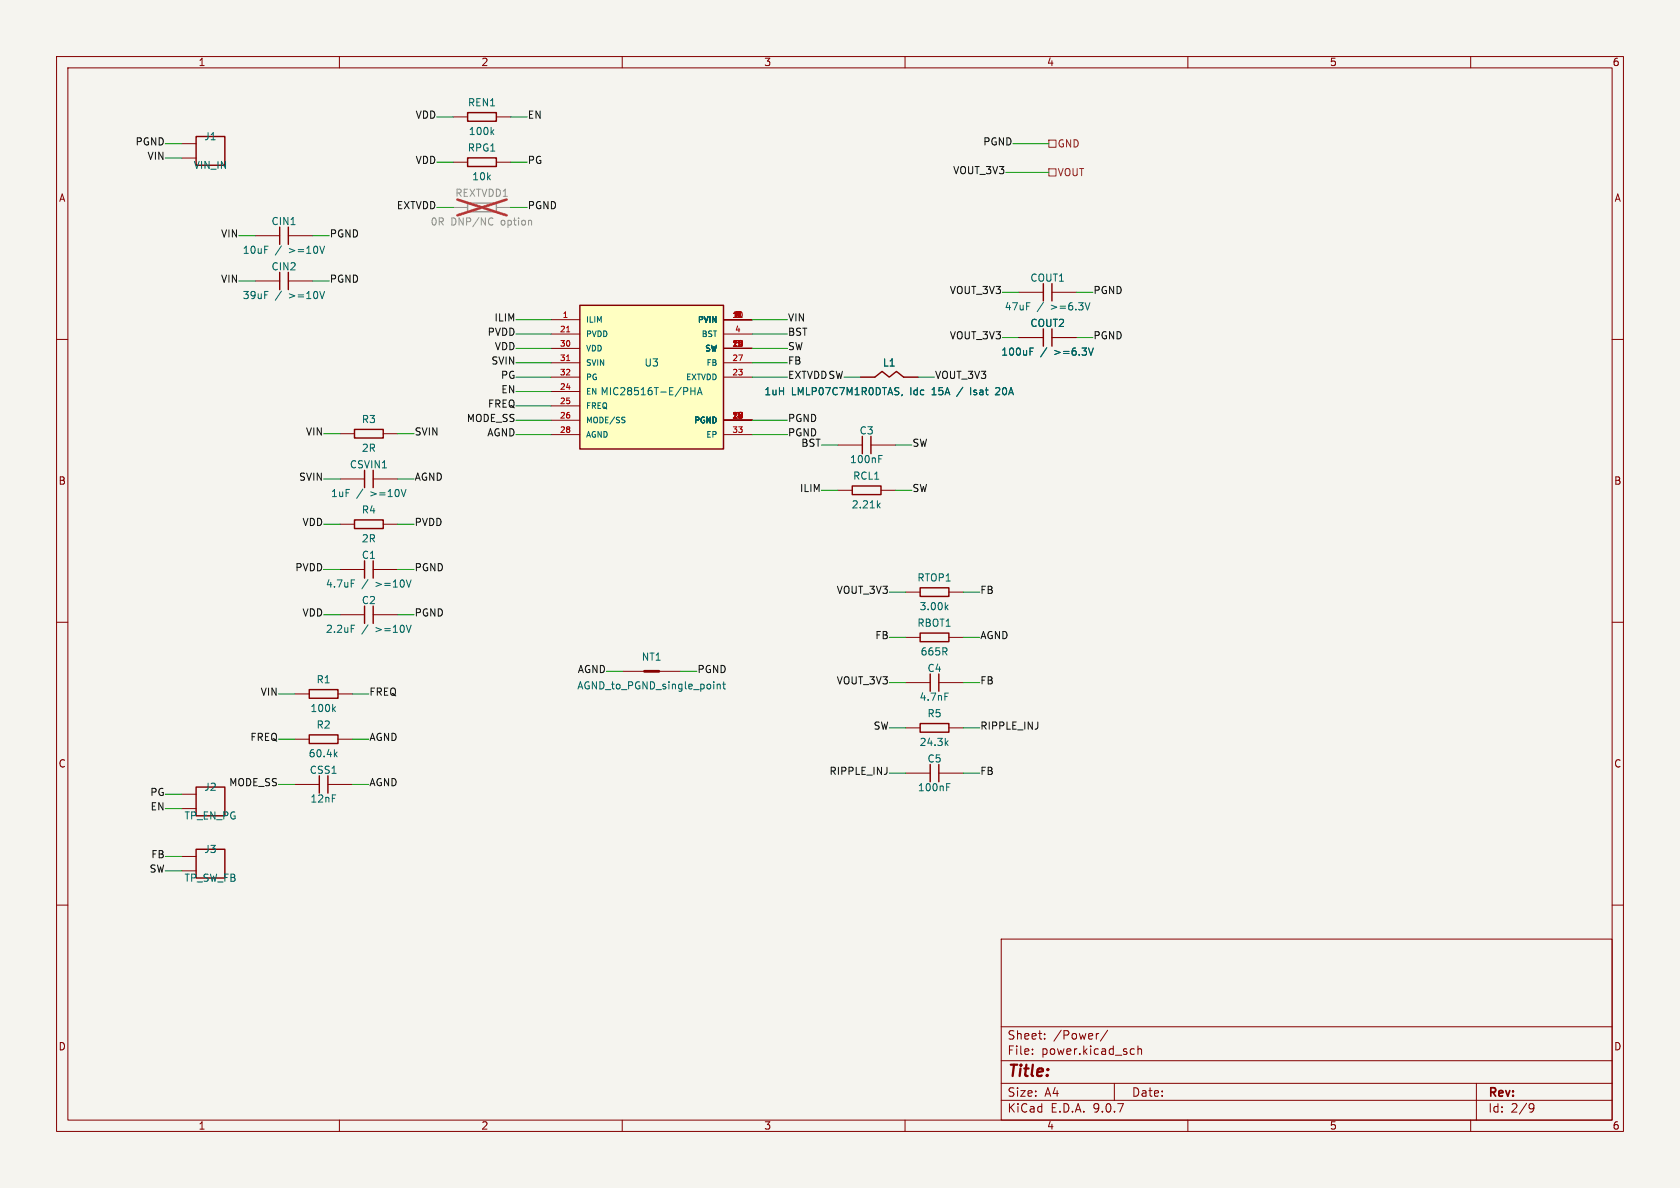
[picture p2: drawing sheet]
(kicad_sch
 (version 20250114)
 (generator "eeschema")
 (generator_version "9.0")
 (paper "A4")
 (lib_symbols
  (symbol "Custom:CONN_01x02_H"
   (pin_numbers (hide yes))
   (pin_names (hide yes)) (exclude_from_sim no) (in_bom yes) (on_board yes)
   (property "Reference" "J" (at 0 -3.81 0) (effects (font (size 1.27 1.27))))
   (property "Value" "Conn_01x02" (at 0 3.81 0) (effects (font (size 1.27 1.27))))
   (property "Footprint" "Connector_PinHeader_2.54mm:PinHeader_1x02_P2.54mm_Vertical" (at 0 0 0) (effects (font (size 1.27 1.27)) (hide yes)))
   (property "Datasheet" "" (at 0 0 0) (effects (font (size 1.27 1.27)) (hide yes)))
   (property "Description" "" (at 0 0 0) (effects (font (size 1.27 1.27)) (hide yes)))
   (symbol "CONN_01x02_H_1_1"
    (rectangle (start -2.54 -2.54) (end 2.54 2.54) (stroke (width 0.254) (type default)) (fill (type none)))
    (pin passive line (at -5.08 1.27 0) (length 2.54) (name "1" (effects (font (size 1 1)))) (number "1" (effects (font (size 1 1)))))
    (pin passive line (at -5.08 -1.27 0) (length 2.54) (name "2" (effects (font (size 1 1)))) (number "2" (effects (font (size 1 1))))))
   (embedded_fonts no))
  (symbol "Custom:C_H"
   (pin_numbers (hide yes))
   (pin_names
    (offset 0) (hide yes)) (exclude_from_sim no) (in_bom yes) (on_board yes)
   (property "Reference" "C" (at 0 -2.54 0) (effects (font (size 1.27 1.27))))
   (property "Value" "C" (at 0 2.54 0) (effects (font (size 1.27 1.27))))
   (property "Footprint" "Capacitor_SMD:C_0603_1608Metric" (at 0 0 0) (effects (font (size 1.27 1.27)) (hide yes)))
   (property "Datasheet" "" (at 0 0 0) (effects (font (size 1.27 1.27)) (hide yes)))
   (property "Description" "" (at 0 0 0) (effects (font (size 1.27 1.27)) (hide yes)))
   (symbol "C_H_1_1"
    (polyline (pts (xy -0.762 -1.524) (xy -0.762 1.524)) (stroke (width 0.254) (type default)) (fill (type none)))
    (polyline (pts (xy 0.762 -1.524) (xy 0.762 1.524)) (stroke (width 0.254) (type default)) (fill (type none)))
    (pin passive line (at -5.08 0 0) (length 4.318) (name "1" (effects (font (size 1 1)))) (number "1" (effects (font (size 1 1)))))
    (pin passive line (at 5.08 0 180) (length 4.318) (name "2" (effects (font (size 1 1)))) (number "2" (effects (font (size 1 1))))))
   (embedded_fonts no))
  (symbol "Custom:L_H"
   (pin_numbers (hide yes))
   (pin_names
    (offset 0) (hide yes)) (exclude_from_sim no) (in_bom yes) (on_board yes)
   (property "Reference" "L" (at 0 -2.54 0) (effects (font (size 1.27 1.27))))
   (property "Value" "L" (at 0 2.54 0) (effects (font (size 1.27 1.27))))
   (property "Footprint" "Inductor_SMD:L_0603_1608Metric" (at 0 0 0) (effects (font (size 1.27 1.27)) (hide yes)))
   (property "Datasheet" "" (at 0 0 0) (effects (font (size 1.27 1.27)) (hide yes)))
   (property "Description" "" (at 0 0 0) (effects (font (size 1.27 1.27)) (hide yes)))
   (symbol "L_H_1_1"
    (polyline (pts (xy -2.54 0) (xy -1.27 1.016) (xy 0 0) (xy 1.27 1.016) (xy 2.54 0)) (stroke (width 0.254) (type default)) (fill (type none)))
    (pin passive line (at -5.08 0 0) (length 2.54) (name "1" (effects (font (size 1 1)))) (number "1" (effects (font (size 1 1)))))
    (pin passive line (at 5.08 0 180) (length 2.54) (name "2" (effects (font (size 1 1)))) (number "2" (effects (font (size 1 1))))))
   (embedded_fonts no))
  (symbol "Custom:MIC28516T-E_PHA"
   (pin_names
    (offset 1.016)) (exclude_from_sim no) (in_bom yes) (on_board yes)
   (property "Reference" "U" (at 0 13.97 0) (effects (font (size 1.27 1.27))))
   (property "Value" "MIC28516T-E/PHA" (at 0 -13.97 0) (effects (font (size 1.27 1.27))))
   (property "Footprint" "MIC28516:MIC28516-VQFN-32-6x6mm-P0.65-MultipleEP" (at 0 -16.51 0) (effects (font (size 1.27 1.27)) (hide yes)))
   (property "Datasheet" "https://ww1.microchip.com/downloads/en/DeviceDoc/MIC28516-Data-Sheet-DS20006315B.pdf" (at 0 -19.05 0) (effects (font (size 1.27 1.27)) (hide yes)))
   (property "Description" "" (at 0 0 0) (effects (font (size 1.27 1.27)) (hide yes)))
   (symbol "MIC28516T-E_PHA_1_1"
    (rectangle (start -12.7 -12.7) (end 12.7 12.7) (stroke (width 0.254) (type default)) (fill (type background)))
    (pin input line (at -17.78 10.16 0) (length 5.08) (name "ILIM" (effects (font (size 1 1)))) (number "1" (effects (font (size 1 1)))))
    (pin power_in line (at -17.78 7.62 0) (length 5.08) (name "PVDD" (effects (font (size 1 1)))) (number "21" (effects (font (size 1 1)))))
    (pin power_in line (at -17.78 5.08 0) (length 5.08) (name "VDD" (effects (font (size 1 1)))) (number "30" (effects (font (size 1 1)))))
    (pin power_in line (at -17.78 2.54 0) (length 5.08) (name "SVIN" (effects (font (size 1 1)))) (number "31" (effects (font (size 1 1)))))
    (pin open_collector line (at -17.78 0 0) (length 5.08) (name "PG" (effects (font (size 1 1)))) (number "32" (effects (font (size 1 1)))))
    (pin input line (at -17.78 -2.54 0) (length 5.08) (name "EN" (effects (font (size 1 1)))) (number "24" (effects (font (size 1 1)))))
    (pin input line (at -17.78 -5.08 0) (length 5.08) (name "FREQ" (effects (font (size 1 1)))) (number "25" (effects (font (size 1 1)))))
    (pin input line (at -17.78 -7.62 0) (length 5.08) (name "MODE/SS" (effects (font (size 1 1)))) (number "26" (effects (font (size 1 1)))))
    (pin power_in line (at -17.78 -10.16 0) (length 5.08) (name "AGND" (effects (font (size 1 1)))) (number "28" (effects (font (size 1 1)))))
    (pin power_in line (at 17.78 10.16 180) (length 5.08) (name "PVIN" (effects (font (size 1 1)))) (number "10" (effects (font (size 1 1)))))
    (pin power_in line (at 17.78 10.16 180) (length 5.08) (name "PVIN" (effects (font (size 1 1)))) (number "11" (effects (font (size 1 1)))))
    (pin power_in line (at 17.78 10.16 180) (length 5.08) (name "PVIN" (effects (font (size 1 1)))) (number "5" (effects (font (size 1 1)))))
    (pin power_in line (at 17.78 10.16 180) (length 5.08) (name "PVIN" (effects (font (size 1 1)))) (number "6" (effects (font (size 1 1)))))
    (pin power_in line (at 17.78 10.16 180) (length 5.08) (name "PVIN" (effects (font (size 1 1)))) (number "7" (effects (font (size 1 1)))))
    (pin power_in line (at 17.78 10.16 180) (length 5.08) (name "PVIN" (effects (font (size 1 1)))) (number "8" (effects (font (size 1 1)))))
    (pin power_in line (at 17.78 10.16 180) (length 5.08) (name "PVIN" (effects (font (size 1 1)))) (number "9" (effects (font (size 1 1)))))
    (pin power_out line (at 17.78 7.62 180) (length 5.08) (name "BST" (effects (font (size 1 1)))) (number "4" (effects (font (size 1 1)))))
    (pin power_out line (at 17.78 5.08 180) (length 5.08) (name "SW" (effects (font (size 1 1)))) (number "12" (effects (font (size 1 1)))))
    (pin power_out line (at 17.78 5.08 180) (length 5.08) (name "SW" (effects (font (size 1 1)))) (number "13" (effects (font (size 1 1)))))
    (pin power_out line (at 17.78 5.08 180) (length 5.08) (name "SW" (effects (font (size 1 1)))) (number "14" (effects (font (size 1 1)))))
    (pin power_out line (at 17.78 5.08 180) (length 5.08) (name "SW" (effects (font (size 1 1)))) (number "15" (effects (font (size 1 1)))))
    (pin power_out line (at 17.78 5.08 180) (length 5.08) (name "SW" (effects (font (size 1 1)))) (number "20" (effects (font (size 1 1)))))
    (pin power_out line (at 17.78 5.08 180) (length 5.08) (name "SW" (effects (font (size 1 1)))) (number "3" (effects (font (size 1 1)))))
    (pin input line (at 17.78 2.54 180) (length 5.08) (name "FB" (effects (font (size 1 1)))) (number "27" (effects (font (size 1 1)))))
    (pin power_in line (at 17.78 0 180) (length 5.08) (name "EXTVDD" (effects (font (size 1 1)))) (number "23" (effects (font (size 1 1)))))
    (pin power_in line (at 17.78 -7.62 180) (length 5.08) (name "PGND" (effects (font (size 1 1)))) (number "16" (effects (font (size 1 1)))))
    (pin power_in line (at 17.78 -7.62 180) (length 5.08) (name "PGND" (effects (font (size 1 1)))) (number "17" (effects (font (size 1 1)))))
    (pin power_in line (at 17.78 -7.62 180) (length 5.08) (name "PGND" (effects (font (size 1 1)))) (number "18" (effects (font (size 1 1)))))
    (pin power_in line (at 17.78 -7.62 180) (length 5.08) (name "PGND" (effects (font (size 1 1)))) (number "19" (effects (font (size 1 1)))))
    (pin power_in line (at 17.78 -7.62 180) (length 5.08) (name "PGND" (effects (font (size 1 1)))) (number "2" (effects (font (size 1 1)))))
    (pin power_in line (at 17.78 -7.62 180) (length 5.08) (name "PGND" (effects (font (size 1 1)))) (number "22" (effects (font (size 1 1)))))
    (pin power_in line (at 17.78 -7.62 180) (length 5.08) (name "PGND" (effects (font (size 1 1)))) (number "29" (effects (font (size 1 1)))))
    (pin power_in line (at 17.78 -10.16 180) (length 5.08) (name "EP" (effects (font (size 1 1)))) (number "33" (effects (font (size 1 1))))))
   (embedded_fonts no))
  (symbol "Custom:NetTie_2"
   (pin_numbers (hide yes))
   (pin_names
    (offset 0) (hide yes)) (exclude_from_sim no) (in_bom no) (on_board yes)
   (property "Reference" "NT" (at 0 -2.54 0) (effects (font (size 1.27 1.27))))
   (property "Value" "NetTie_2" (at 0 2.54 0) (effects (font (size 1.27 1.27))))
   (property "Footprint" "NetTie:NetTie-2_SMD_Pad0.5mm" (at 0 0 0) (effects (font (size 1.27 1.27)) (hide yes)))
   (property "Datasheet" "" (at 0 0 0) (effects (font (size 1.27 1.27)) (hide yes)))
   (property "Description" "" (at 0 0 0) (effects (font (size 1.27 1.27)) (hide yes)))
   (symbol "NetTie_2_1_1"
    (polyline (pts (xy -1.27 0) (xy 1.27 0)) (stroke (width 0.508) (type default)) (fill (type none)))
    (pin passive line (at -5.08 0 0) (length 3.81) (name "1" (effects (font (size 1 1)))) (number "1" (effects (font (size 1 1)))))
    (pin passive line (at 5.08 0 180) (length 3.81) (name "2" (effects (font (size 1 1)))) (number "2" (effects (font (size 1 1))))))
   (embedded_fonts no))
  (symbol "Custom:R_H"
   (pin_numbers (hide yes))
   (pin_names
    (offset 0) (hide yes)) (exclude_from_sim no) (in_bom yes) (on_board yes)
   (property "Reference" "R" (at 0 -2.54 0) (effects (font (size 1.27 1.27))))
   (property "Value" "R" (at 0 2.54 0) (effects (font (size 1.27 1.27))))
   (property "Footprint" "Resistor_SMD:R_0603_1608Metric" (at 0 0 0) (effects (font (size 1.27 1.27)) (hide yes)))
   (property "Datasheet" "" (at 0 0 0) (effects (font (size 1.27 1.27)) (hide yes)))
   (property "Description" "" (at 0 0 0) (effects (font (size 1.27 1.27)) (hide yes)))
   (symbol "R_H_1_1"
    (rectangle (start -2.54 -0.762) (end 2.54 0.762) (stroke (width 0.254) (type default)) (fill (type none)))
    (pin passive line (at -5.08 0 0) (length 2.54) (name "1" (effects (font (size 1 1)))) (number "1" (effects (font (size 1 1)))))
    (pin passive line (at 5.08 0 180) (length 2.54) (name "2" (effects (font (size 1 1)))) (number "2" (effects (font (size 1 1))))))
   (embedded_fonts no)))
 (wire
  (pts (xy 170.29 120.67) (xy 173.21 120.67))
  (stroke (width 0) (type default)))
 (wire
  (pts (xy 45.13 41.67) (xy 42.21 41.67))
  (stroke (width 0) (type default)))
 (wire
  (pts (xy 97.43 71.75) (xy 91.21 71.75))
  (stroke (width 0) (type default)))
 (wire
  (pts (xy 132.99 64.13) (xy 139.21 64.13))
  (stroke (width 0) (type default)))
 (wire
  (pts (xy 160.13 136.67) (xy 157.21 136.67))
  (stroke (width 0) (type default)))
 (wire
  (pts (xy 90.29 36.67) (xy 93.21 36.67))
  (stroke (width 0) (type default)))
 (wire
  (pts (xy 60.13 100.67) (xy 57.21 100.67))
  (stroke (width 0) (type default)))
 (wire
  (pts (xy 97.43 69.21) (xy 91.21 69.21))
  (stroke (width 0) (type default)))
 (wire
  (pts (xy 70.29 100.67) (xy 73.21 100.67))
  (stroke (width 0) (type default)))
 (wire
  (pts (xy 132.99 74.29) (xy 139.21 74.29))
  (stroke (width 0) (type default)))
 (wire
  (pts (xy 97.43 56.51) (xy 91.21 56.51))
  (stroke (width 0) (type default)))
 (wire
  (pts (xy 80.13 36.67) (xy 77.21 36.67))
  (stroke (width 0) (type default)))
 (wire
  (pts (xy 70.29 84.67) (xy 73.21 84.67))
  (stroke (width 0) (type default)))
 (wire
  (pts (xy 160.13 128.67) (xy 157.21 128.67))
  (stroke (width 0) (type default)))
 (wire
  (pts (xy 97.43 74.29) (xy 91.21 74.29))
  (stroke (width 0) (type default)))
 (wire
  (pts (xy 45.13 49.67) (xy 42.21 49.67))
  (stroke (width 0) (type default)))
 (wire
  (pts (xy 190.29 59.67) (xy 193.21 59.67))
  (stroke (width 0) (type default)))
 (wire
  (pts (xy 60.13 84.67) (xy 57.21 84.67))
  (stroke (width 0) (type default)))
 (wire
  (pts (xy 62.29 130.67) (xy 65.21 130.67))
  (stroke (width 0) (type default)))
 (wire
  (pts (xy 80.13 28.67) (xy 77.21 28.67))
  (stroke (width 0) (type default)))
 (wire
  (pts (xy 132.99 66.67) (xy 139.21 66.67))
  (stroke (width 0) (type default)))
 (wire
  (pts (xy 97.43 59.05) (xy 91.21 59.05))
  (stroke (width 0) (type default)))
 (wire
  (pts (xy 170.29 128.67) (xy 173.21 128.67))
  (stroke (width 0) (type default)))
 (wire
  (pts (xy 90.29 20.67) (xy 93.21 20.67))
  (stroke (width 0) (type default)))
 (wire
  (pts (xy 110.13 118.67) (xy 107.21 118.67))
  (stroke (width 0) (type default)))
 (wire
  (pts (xy 60.13 92.67) (xy 57.21 92.67))
  (stroke (width 0) (type default)))
 (wire
  (pts (xy 62.29 138.67) (xy 65.21 138.67))
  (stroke (width 0) (type default)))
 (wire
  (pts (xy 32.13 27.94) (xy 29.21 27.94))
  (stroke (width 0) (type default)))
 (wire
  (pts (xy 97.43 61.59) (xy 91.21 61.59))
  (stroke (width 0) (type default)))
 (wire
  (pts (xy 120.29 118.67) (xy 123.21 118.67))
  (stroke (width 0) (type default)))
 (wire
  (pts (xy 152.13 66.67) (xy 149.21 66.67))
  (stroke (width 0) (type default)))
 (wire
  (pts (xy 148.13 78.67) (xy 145.21 78.67))
  (stroke (width 0) (type default)))
 (wire
  (pts (xy 132.99 59.05) (xy 139.21 59.05))
  (stroke (width 0) (type default)))
 (wire
  (pts (xy 160.13 112.67) (xy 157.21 112.67))
  (stroke (width 0) (type default)))
 (wire
  (pts (xy 62.29 122.67) (xy 65.21 122.67))
  (stroke (width 0) (type default)))
 (wire
  (pts (xy 97.43 64.13) (xy 91.21 64.13))
  (stroke (width 0) (type default)))
 (wire
  (pts (xy 180.13 51.67) (xy 177.21 51.67))
  (stroke (width 0) (type default)))
 (wire
  (pts (xy 32.13 25.4) (xy 29.21 25.4))
  (stroke (width 0) (type default)))
 (wire
  (pts (xy 190.29 51.67) (xy 193.21 51.67))
  (stroke (width 0) (type default)))
 (wire
  (pts (xy 55.29 41.67) (xy 58.21 41.67))
  (stroke (width 0) (type default)))
 (wire
  (pts (xy 52.13 130.67) (xy 49.21 130.67))
  (stroke (width 0) (type default)))
 (wire
  (pts (xy 170.29 112.67) (xy 173.21 112.67))
  (stroke (width 0) (type default)))
 (wire
  (pts (xy 162.29 66.67) (xy 165.21 66.67))
  (stroke (width 0) (type default)))
 (wire
  (pts (xy 148.13 86.67) (xy 145.21 86.67))
  (stroke (width 0) (type default)))
 (wire
  (pts (xy 97.43 66.67) (xy 91.21 66.67))
  (stroke (width 0) (type default)))
 (wire
  (pts (xy 32.13 151.4) (xy 29.21 151.4))
  (stroke (width 0) (type default)))
 (wire
  (pts (xy 60.13 108.67) (xy 57.21 108.67))
  (stroke (width 0) (type default)))
 (wire
  (pts (xy 132.99 61.59) (xy 139.21 61.59))
  (stroke (width 0) (type default)))
 (wire
  (pts (xy 170.29 136.67) (xy 173.21 136.67))
  (stroke (width 0) (type default)))
 (wire
  (pts (xy 70.29 92.67) (xy 73.21 92.67))
  (stroke (width 0) (type default)))
 (wire
  (pts (xy 180.13 59.67) (xy 177.21 59.67))
  (stroke (width 0) (type default)))
 (wire
  (pts (xy 90.29 28.67) (xy 93.21 28.67))
  (stroke (width 0) (type default)))
 (wire
  (pts (xy 32.13 140.4) (xy 29.21 140.4))
  (stroke (width 0) (type default)))
 (wire
  (pts (xy 177.8 30.48) (xy 185.42 30.48))
  (stroke (width 0) (type default)))
 (wire
  (pts (xy 160.13 104.67) (xy 157.21 104.67))
  (stroke (width 0) (type default)))
 (wire
  (pts (xy 170.29 104.67) (xy 173.21 104.67))
  (stroke (width 0) (type default)))
 (wire
  (pts (xy 80.13 20.67) (xy 77.21 20.67))
  (stroke (width 0) (type default)))
 (wire
  (pts (xy 160.13 120.67) (xy 157.21 120.67))
  (stroke (width 0) (type default)))
 (wire
  (pts (xy 32.13 142.94) (xy 29.21 142.94))
  (stroke (width 0) (type default)))
 (wire
  (pts (xy 52.13 138.67) (xy 49.21 138.67))
  (stroke (width 0) (type default)))
 (wire
  (pts (xy 55.29 49.67) (xy 58.21 49.67))
  (stroke (width 0) (type default)))
 (wire
  (pts (xy 97.43 76.83) (xy 91.21 76.83))
  (stroke (width 0) (type default)))
 (wire
  (pts (xy 32.13 153.94) (xy 29.21 153.94))
  (stroke (width 0) (type default)))
 (wire
  (pts (xy 70.29 76.67) (xy 73.21 76.67))
  (stroke (width 0) (type default)))
 (wire
  (pts (xy 60.13 76.67) (xy 57.21 76.67))
  (stroke (width 0) (type default)))
 (wire
  (pts (xy 158.29 78.67) (xy 161.21 78.67))
  (stroke (width 0) (type default)))
 (wire
  (pts (xy 70.29 108.67) (xy 73.21 108.67))
  (stroke (width 0) (type default)))
 (wire
  (pts (xy 179.07 25.4) (xy 185.42 25.4))
  (stroke (width 0) (type default)))
 (wire
  (pts (xy 132.99 56.51) (xy 139.21 56.51))
  (stroke (width 0) (type default)))
 (wire
  (pts (xy 158.29 86.67) (xy 161.21 86.67))
  (stroke (width 0) (type default)))
 (wire
  (pts (xy 132.99 76.83) (xy 139.21 76.83))
  (stroke (width 0) (type default)))
 (wire
  (pts (xy 52.13 122.67) (xy 49.21 122.67))
  (stroke (width 0) (type default)))
 (label "SW"
  (at 139.21 61.59 0)
  (effects (font (size 1.27 1.27)) (justify left)))
 (label "VDD"
  (at 91.21 61.59 180)
  (effects (font (size 1.27 1.27)) (justify right)))
 (label "VOUT_3V3"
  (at 177.8 30.48 180)
  (effects (font (size 1.27 1.27)) (justify right)))
 (label "FB"
  (at 173.21 136.67 0)
  (effects (font (size 1.27 1.27)) (justify left)))
 (label "PGND"
  (at 193.21 59.67 0)
  (effects (font (size 1.27 1.27)) (justify left)))
 (label "SW"
  (at 161.21 78.67 0)
  (effects (font (size 1.27 1.27)) (justify left)))
 (label "PG"
  (at 93.21 28.67 0)
  (effects (font (size 1.27 1.27)) (justify left)))
 (label "VIN"
  (at 49.21 122.67 180)
  (effects (font (size 1.27 1.27)) (justify right)))
 (label "EXTVDD"
  (at 77.21 36.67 180)
  (effects (font (size 1.27 1.27)) (justify right)))
 (label "RIPPLE_INJ"
  (at 157.21 136.67 180)
  (effects (font (size 1.27 1.27)) (justify right)))
 (label "AGND"
  (at 173.21 112.67 0)
  (effects (font (size 1.27 1.27)) (justify left)))
 (label "PG"
  (at 29.21 140.4 180)
  (effects (font (size 1.27 1.27)) (justify right)))
 (label "FB"
  (at 157.21 112.67 180)
  (effects (font (size 1.27 1.27)) (justify right)))
 (label "BST"
  (at 145.21 78.67 180)
  (effects (font (size 1.27 1.27)) (justify right)))
 (label "VDD"
  (at 57.21 92.67 180)
  (effects (font (size 1.27 1.27)) (justify right)))
 (label "PGND"
  (at 73.21 108.67 0)
  (effects (font (size 1.27 1.27)) (justify left)))
 (label "VDD"
  (at 77.21 28.67 180)
  (effects (font (size 1.27 1.27)) (justify right)))
 (label "VIN"
  (at 42.21 41.67 180)
  (effects (font (size 1.27 1.27)) (justify right)))
 (label "PVDD"
  (at 91.21 59.05 180)
  (effects (font (size 1.27 1.27)) (justify right)))
 (label "SVIN"
  (at 73.21 76.67 0)
  (effects (font (size 1.27 1.27)) (justify left)))
 (label "VOUT_3V3"
  (at 177.21 59.67 180)
  (effects (font (size 1.27 1.27)) (justify right)))
 (label "EXTVDD"
  (at 139.21 66.67 0)
  (effects (font (size 1.27 1.27)) (justify left)))
 (label "VIN"
  (at 57.21 76.67 180)
  (effects (font (size 1.27 1.27)) (justify right)))
 (label "FB"
  (at 173.21 120.67 0)
  (effects (font (size 1.27 1.27)) (justify left)))
 (label "SW"
  (at 149.21 66.67 180)
  (effects (font (size 1.27 1.27)) (justify right)))
 (label "VOUT_3V3"
  (at 177.21 51.67 180)
  (effects (font (size 1.27 1.27)) (justify right)))
 (label "PGND"
  (at 179.07 25.4 180)
  (effects (font (size 1.27 1.27)) (justify right)))
 (label "VIN"
  (at 139.21 56.51 0)
  (effects (font (size 1.27 1.27)) (justify left)))
 (label "VDD"
  (at 77.21 20.67 180)
  (effects (font (size 1.27 1.27)) (justify right)))
 (label "PGND"
  (at 93.21 36.67 0)
  (effects (font (size 1.27 1.27)) (justify left)))
 (label "VOUT_3V3"
  (at 165.21 66.67 0)
  (effects (font (size 1.27 1.27)) (justify left)))
 (label "PGND"
  (at 58.21 49.67 0)
  (effects (font (size 1.27 1.27)) (justify left)))
 (label "VIN"
  (at 42.21 49.67 180)
  (effects (font (size 1.27 1.27)) (justify right)))
 (label "PVDD"
  (at 73.21 92.67 0)
  (effects (font (size 1.27 1.27)) (justify left)))
 (label "VDD"
  (at 57.21 108.67 180)
  (effects (font (size 1.27 1.27)) (justify right)))
 (label "FB"
  (at 139.21 64.13 0)
  (effects (font (size 1.27 1.27)) (justify left)))
 (label "VOUT_3V3"
  (at 157.21 104.67 180)
  (effects (font (size 1.27 1.27)) (justify right)))
 (label "EN"
  (at 93.21 20.67 0)
  (effects (font (size 1.27 1.27)) (justify left)))
 (label "PGND"
  (at 139.21 74.29 0)
  (effects (font (size 1.27 1.27)) (justify left)))
 (label "AGND"
  (at 73.21 84.67 0)
  (effects (font (size 1.27 1.27)) (justify left)))
 (label "EN"
  (at 29.21 142.94 180)
  (effects (font (size 1.27 1.27)) (justify right)))
 (label "FREQ"
  (at 49.21 130.67 180)
  (effects (font (size 1.27 1.27)) (justify right)))
 (label "EN"
  (at 91.21 69.21 180)
  (effects (font (size 1.27 1.27)) (justify right)))
 (label "AGND"
  (at 65.21 138.67 0)
  (effects (font (size 1.27 1.27)) (justify left)))
 (label "FREQ"
  (at 91.21 71.75 180)
  (effects (font (size 1.27 1.27)) (justify right)))
 (label "ILIM"
  (at 145.21 86.67 180)
  (effects (font (size 1.27 1.27)) (justify right)))
 (label "SW"
  (at 157.21 128.67 180)
  (effects (font (size 1.27 1.27)) (justify right)))
 (label "AGND"
  (at 107.21 118.67 180)
  (effects (font (size 1.27 1.27)) (justify right)))
 (label "BST"
  (at 139.21 59.05 0)
  (effects (font (size 1.27 1.27)) (justify left)))
 (label "AGND"
  (at 91.21 76.83 180)
  (effects (font (size 1.27 1.27)) (justify right)))
 (label "AGND"
  (at 65.21 130.67 0)
  (effects (font (size 1.27 1.27)) (justify left)))
 (label "RIPPLE_INJ"
  (at 173.21 128.67 0)
  (effects (font (size 1.27 1.27)) (justify left)))
 (label "PGND"
  (at 29.21 25.4 180)
  (effects (font (size 1.27 1.27)) (justify right)))
 (label "FREQ"
  (at 65.21 122.67 0)
  (effects (font (size 1.27 1.27)) (justify left)))
 (label "PGND"
  (at 73.21 100.67 0)
  (effects (font (size 1.27 1.27)) (justify left)))
 (label "VIN"
  (at 29.21 27.94 180)
  (effects (font (size 1.27 1.27)) (justify right)))
 (label "MODE_SS"
  (at 91.21 74.29 180)
  (effects (font (size 1.27 1.27)) (justify right)))
 (label "ILIM"
  (at 91.21 56.51 180)
  (effects (font (size 1.27 1.27)) (justify right)))
 (label "SVIN"
  (at 57.21 84.67 180)
  (effects (font (size 1.27 1.27)) (justify right)))
 (label "FB"
  (at 173.21 104.67 0)
  (effects (font (size 1.27 1.27)) (justify left)))
 (label "PGND"
  (at 58.21 41.67 0)
  (effects (font (size 1.27 1.27)) (justify left)))
 (label "PGND"
  (at 123.21 118.67 0)
  (effects (font (size 1.27 1.27)) (justify left)))
 (label "MODE_SS"
  (at 49.21 138.67 180)
  (effects (font (size 1.27 1.27)) (justify right)))
 (label "PGND"
  (at 193.21 51.67 0)
  (effects (font (size 1.27 1.27)) (justify left)))
 (label "SVIN"
  (at 91.21 64.13 180)
  (effects (font (size 1.27 1.27)) (justify right)))
 (label "PGND"
  (at 139.21 76.83 0)
  (effects (font (size 1.27 1.27)) (justify left)))
 (label "VOUT_3V3"
  (at 157.21 120.67 180)
  (effects (font (size 1.27 1.27)) (justify right)))
 (label "SW"
  (at 29.21 153.94 180)
  (effects (font (size 1.27 1.27)) (justify right)))
 (label "FB"
  (at 29.21 151.4 180)
  (effects (font (size 1.27 1.27)) (justify right)))
 (label "SW"
  (at 161.21 86.67 0)
  (effects (font (size 1.27 1.27)) (justify left)))
 (label "PVDD"
  (at 57.21 100.67 180)
  (effects (font (size 1.27 1.27)) (justify right)))
 (label "PG"
  (at 91.21 66.67 180)
  (effects (font (size 1.27 1.27)) (justify right)))
 (hierarchical_label "GND"
  (shape passive)
  (at 185.42 25.4 0)
  (effects (font (size 1.27 1.27)) (justify left)))
 (hierarchical_label "VOUT"
  (shape passive)
  (at 185.42 30.48 0)
  (effects (font (size 1.27 1.27)) (justify left)))
 (symbol
  (lib_id "Custom:C_H")
  (at 165.21 120.67 0)
  (unit 1)
  (exclude_from_sim no)
  (in_bom yes)
  (on_board yes)
  (dnp no)
  (property "Reference" "C4" (at 165.21 118.13 0) (effects (font (size 1.27 1.27))))
  (property "Value" "4.7nF" (at 165.21 123.21 0) (effects (font (size 1.27 1.27))))
  (property "Footprint" "Capacitor_SMD:C_0603_1608Metric" (at 165.21 120.67 0) (effects (font (size 1.27 1.27)) (hide yes)))
  (property "Datasheet" "" (at 165.21 120.67 0) (effects (font (size 1.27 1.27)) (hide yes)))
  (property "Description" "" (at 165.21 120.67 0) (effects (font (size 1.27 1.27))))
  (pin "1")
  (pin "2"))
 (symbol
  (lib_id "Custom:CONN_01x02_H")
  (at 37.21 26.67 0)
  (unit 1)
  (exclude_from_sim no)
  (in_bom yes)
  (on_board yes)
  (dnp no)
  (property "Reference" "J1" (at 37.21 24.13 0) (effects (font (size 1.27 1.27))))
  (property "Value" "VIN_IN" (at 37.21 29.21 0) (effects (font (size 1.27 1.27))))
  (property "Footprint" "TerminalBlock_Phoenix:TerminalBlock_Phoenix_MKDS-1,5-2_1x02_P5.00mm_Horizontal" (at 37.21 26.67 0) (effects (font (size 1.27 1.27)) (hide yes)))
  (property "Datasheet" "" (at 37.21 26.67 0) (effects (font (size 1.27 1.27)) (hide yes)))
  (property "Description" "" (at 37.21 26.67 0) (effects (font (size 1.27 1.27))))
  (pin "1")
  (pin "2"))
 (symbol
  (lib_id "Custom:R_H")
  (at 65.21 92.67 0)
  (unit 1)
  (exclude_from_sim no)
  (in_bom yes)
  (on_board yes)
  (dnp no)
  (property "Reference" "R4" (at 65.21 90.13 0) (effects (font (size 1.27 1.27))))
  (property "Value" "2R" (at 65.21 95.21 0) (effects (font (size 1.27 1.27))))
  (property "Footprint" "Resistor_SMD:R_0603_1608Metric" (at 65.21 92.67 0) (effects (font (size 1.27 1.27)) (hide yes)))
  (property "Datasheet" "" (at 65.21 92.67 0) (effects (font (size 1.27 1.27)) (hide yes)))
  (property "Description" "" (at 65.21 92.67 0) (effects (font (size 1.27 1.27))))
  (pin "1")
  (pin "2"))
 (symbol
  (lib_id "Custom:MIC28516T-E_PHA")
  (at 115.21 66.67 0)
  (unit 1)
  (exclude_from_sim no)
  (in_bom yes)
  (on_board yes)
  (dnp no)
  (property "Reference" "U3" (at 115.21 64.13 0) (effects (font (size 1.27 1.27))))
  (property "Value" "MIC28516T-E/PHA" (at 115.21 69.21 0) (effects (font (size 1.27 1.27))))
  (property "Footprint" "MIC28516:MIC28516-VQFN-32-6x6mm-P0.65-MultipleEP" (at 115.21 66.67 0) (effects (font (size 1.27 1.27)) (hide yes)))
  (property "Datasheet" "https://ww1.microchip.com/downloads/en/DeviceDoc/MIC28516-Data-Sheet-DS20006315B.pdf" (at 115.21 66.67 0) (effects (font (size 1.27 1.27)) (hide yes)))
  (property "Description" "" (at 115.21 66.67 0) (effects (font (size 1.27 1.27))))
  (pin "1")
  (pin "21")
  (pin "30")
  (pin "31")
  (pin "32")
  (pin "24")
  (pin "25")
  (pin "26")
  (pin "28")
  (pin "5")
  (pin "6")
  (pin "7")
  (pin "8")
  (pin "9")
  (pin "10")
  (pin "11")
  (pin "4")
  (pin "3")
  (pin "12")
  (pin "13")
  (pin "14")
  (pin "15")
  (pin "20")
  (pin "27")
  (pin "23")
  (pin "2")
  (pin "16")
  (pin "17")
  (pin "18")
  (pin "19")
  (pin "22")
  (pin "29")
  (pin "33"))
 (symbol
  (lib_id "Custom:C_H")
  (at 165.21 136.67 0)
  (unit 1)
  (exclude_from_sim no)
  (in_bom yes)
  (on_board yes)
  (dnp no)
  (property "Reference" "C5" (at 165.21 134.13 0) (effects (font (size 1.27 1.27))))
  (property "Value" "100nF" (at 165.21 139.21 0) (effects (font (size 1.27 1.27))))
  (property "Footprint" "Capacitor_SMD:C_0603_1608Metric" (at 165.21 136.67 0) (effects (font (size 1.27 1.27)) (hide yes)))
  (property "Datasheet" "" (at 165.21 136.67 0) (effects (font (size 1.27 1.27)) (hide yes)))
  (property "Description" "" (at 165.21 136.67 0) (effects (font (size 1.27 1.27))))
  (pin "1")
  (pin "2"))
 (symbol
  (lib_id "Custom:C_H")
  (at 153.21 78.67 0)
  (unit 1)
  (exclude_from_sim no)
  (in_bom yes)
  (on_board yes)
  (dnp no)
  (property "Reference" "C3" (at 153.21 76.13 0) (effects (font (size 1.27 1.27))))
  (property "Value" "100nF" (at 153.21 81.21 0) (effects (font (size 1.27 1.27))))
  (property "Footprint" "Capacitor_SMD:C_0603_1608Metric" (at 153.21 78.67 0) (effects (font (size 1.27 1.27)) (hide yes)))
  (property "Datasheet" "" (at 153.21 78.67 0) (effects (font (size 1.27 1.27)) (hide yes)))
  (property "Description" "" (at 153.21 78.67 0) (effects (font (size 1.27 1.27))))
  (pin "1")
  (pin "2"))
 (symbol
  (lib_id "Custom:R_H")
  (at 85.21 36.67 0)
  (unit 1)
  (exclude_from_sim no)
  (in_bom yes)
  (on_board yes)
  (dnp yes)
  (property "Reference" "REXTVDD1" (at 85.21 34.13 0) (effects (font (size 1.27 1.27))))
  (property "Value" "0R DNP/NC option" (at 85.21 39.21 0) (effects (font (size 1.27 1.27))))
  (property "Footprint" "Resistor_SMD:R_0603_1608Metric" (at 85.21 36.67 0) (effects (font (size 1.27 1.27)) (hide yes)))
  (property "Datasheet" "" (at 85.21 36.67 0) (effects (font (size 1.27 1.27)) (hide yes)))
  (property "Description" "" (at 85.21 36.67 0) (effects (font (size 1.27 1.27))))
  (pin "1")
  (pin "2"))
 (symbol
  (lib_id "Custom:R_H")
  (at 57.21 130.67 0)
  (unit 1)
  (exclude_from_sim no)
  (in_bom yes)
  (on_board yes)
  (dnp no)
  (property "Reference" "R2" (at 57.21 128.13 0) (effects (font (size 1.27 1.27))))
  (property "Value" "60.4k" (at 57.21 133.21 0) (effects (font (size 1.27 1.27))))
  (property "Footprint" "Resistor_SMD:R_0603_1608Metric" (at 57.21 130.67 0) (effects (font (size 1.27 1.27)) (hide yes)))
  (property "Datasheet" "" (at 57.21 130.67 0) (effects (font (size 1.27 1.27)) (hide yes)))
  (property "Description" "" (at 57.21 130.67 0) (effects (font (size 1.27 1.27))))
  (pin "1")
  (pin "2"))
 (symbol
  (lib_id "Custom:L_H")
  (at 157.21 66.67 0)
  (unit 1)
  (exclude_from_sim no)
  (in_bom yes)
  (on_board yes)
  (dnp no)
  (property "Reference" "L1" (at 157.21 64.13 0) (effects (font (size 1.27 1.27))))
  (property "Value" "1uH LMLP07C7M1R0DTAS, Idc 15A / Isat 20A" (at 157.21 69.21 0) (effects (font (size 1.27 1.27))))
  (property "Footprint" "Inductor_SMD:L_Kyocera_LMLP07C7D_7.3x6.6mm" (at 157.21 66.67 0) (effects (font (size 1.27 1.27)) (hide yes)))
  (property "Datasheet" "https://datasheets.kyocera-avx.com/LMLPC.pdf" (at 157.21 66.67 0) (effects (font (size 1.27 1.27)) (hide yes)))
  (property "Description" "1uH power inductor, Idc 15A, Isat 20A, DCR ~6.1mOhm, shielded metal-alloy" (at 157.21 66.67 0) (effects (font (size 1.27 1.27)) (hide yes)))
  (property "Manufacturer" "KYOCERA AVX" (at 157.21 66.67 0) (effects (font (size 1.27 1.27)) (hide yes)))
  (property "MPN" "LMLP07C7M1R0DTAS" (at 157.21 66.67 0) (effects (font (size 1.27 1.27)) (hide yes)))
  (pin "1")
  (pin "2"))
 (symbol
  (lib_id "Custom:C_H")
  (at 50.21 49.67 0)
  (unit 1)
  (exclude_from_sim no)
  (in_bom yes)
  (on_board yes)
  (dnp no)
  (property "Reference" "CIN2" (at 50.21 47.13 0) (effects (font (size 1.27 1.27))))
  (property "Value" "39uF / >=10V" (at 50.21 52.21 0) (effects (font (size 1.27 1.27))))
  (property "Footprint" "Capacitor_SMD:C_1210_3225Metric" (at 50.21 49.67 0) (effects (font (size 1.27 1.27)) (hide yes)))
  (property "Datasheet" "" (at 50.21 49.67 0) (effects (font (size 1.27 1.27)) (hide yes)))
  (property "Description" "" (at 50.21 49.67 0) (effects (font (size 1.27 1.27))))
  (pin "1")
  (pin "2"))
 (symbol
  (lib_id "Custom:R_H")
  (at 165.21 104.67 0)
  (unit 1)
  (exclude_from_sim no)
  (in_bom yes)
  (on_board yes)
  (dnp no)
  (property "Reference" "RTOP1" (at 165.21 102.13 0) (effects (font (size 1.27 1.27))))
  (property "Value" "3.00k" (at 165.21 107.21 0) (effects (font (size 1.27 1.27))))
  (property "Footprint" "Resistor_SMD:R_0603_1608Metric" (at 165.21 104.67 0) (effects (font (size 1.27 1.27)) (hide yes)))
  (property "Datasheet" "" (at 165.21 104.67 0) (effects (font (size 1.27 1.27)) (hide yes)))
  (property "Description" "" (at 165.21 104.67 0) (effects (font (size 1.27 1.27))))
  (pin "1")
  (pin "2"))
 (symbol
  (lib_id "Custom:CONN_01x02_H")
  (at 37.21 141.67 0)
  (unit 1)
  (exclude_from_sim no)
  (in_bom yes)
  (on_board yes)
  (dnp no)
  (property "Reference" "J2" (at 37.21 139.13 0) (effects (font (size 1.27 1.27))))
  (property "Value" "TP_EN_PG" (at 37.21 144.21 0) (effects (font (size 1.27 1.27))))
  (property "Footprint" "TerminalBlock_Phoenix:TerminalBlock_Phoenix_MKDS-1,5-2_1x02_P5.00mm_Horizontal" (at 37.21 141.67 0) (effects (font (size 1.27 1.27)) (hide yes)))
  (property "Datasheet" "" (at 37.21 141.67 0) (effects (font (size 1.27 1.27)) (hide yes)))
  (property "Description" "" (at 37.21 141.67 0) (effects (font (size 1.27 1.27))))
  (pin "1")
  (pin "2"))
 (symbol
  (lib_id "Custom:C_H")
  (at 50.21 41.67 0)
  (unit 1)
  (exclude_from_sim no)
  (in_bom yes)
  (on_board yes)
  (dnp no)
  (property "Reference" "CIN1" (at 50.21 39.13 0) (effects (font (size 1.27 1.27))))
  (property "Value" "10uF / >=10V" (at 50.21 44.21 0) (effects (font (size 1.27 1.27))))
  (property "Footprint" "Capacitor_SMD:C_1210_3225Metric" (at 50.21 41.67 0) (effects (font (size 1.27 1.27)) (hide yes)))
  (property "Datasheet" "" (at 50.21 41.67 0) (effects (font (size 1.27 1.27)) (hide yes)))
  (property "Description" "" (at 50.21 41.67 0) (effects (font (size 1.27 1.27))))
  (pin "1")
  (pin "2"))
 (symbol
  (lib_id "Custom:R_H")
  (at 153.21 86.67 0)
  (unit 1)
  (exclude_from_sim no)
  (in_bom yes)
  (on_board yes)
  (dnp no)
  (property "Reference" "RCL1" (at 153.21 84.13 0) (effects (font (size 1.27 1.27))))
  (property "Value" "2.21k" (at 153.21 89.21 0) (effects (font (size 1.27 1.27))))
  (property "Footprint" "Resistor_SMD:R_0603_1608Metric" (at 153.21 86.67 0) (effects (font (size 1.27 1.27)) (hide yes)))
  (property "Datasheet" "" (at 153.21 86.67 0) (effects (font (size 1.27 1.27)) (hide yes)))
  (property "Description" "" (at 153.21 86.67 0) (effects (font (size 1.27 1.27))))
  (pin "1")
  (pin "2"))
 (symbol
  (lib_id "Custom:R_H")
  (at 165.21 128.67 0)
  (unit 1)
  (exclude_from_sim no)
  (in_bom yes)
  (on_board yes)
  (dnp no)
  (property "Reference" "R5" (at 165.21 126.13 0) (effects (font (size 1.27 1.27))))
  (property "Value" "24.3k" (at 165.21 131.21 0) (effects (font (size 1.27 1.27))))
  (property "Footprint" "Resistor_SMD:R_0603_1608Metric" (at 165.21 128.67 0) (effects (font (size 1.27 1.27)) (hide yes)))
  (property "Datasheet" "" (at 165.21 128.67 0) (effects (font (size 1.27 1.27)) (hide yes)))
  (property "Description" "" (at 165.21 128.67 0) (effects (font (size 1.27 1.27))))
  (pin "1")
  (pin "2"))
 (symbol
  (lib_id "Custom:C_H")
  (at 65.21 84.67 0)
  (unit 1)
  (exclude_from_sim no)
  (in_bom yes)
  (on_board yes)
  (dnp no)
  (property "Reference" "CSVIN1" (at 65.21 82.13 0) (effects (font (size 1.27 1.27))))
  (property "Value" "1uF / >=10V" (at 65.21 87.21 0) (effects (font (size 1.27 1.27))))
  (property "Footprint" "Capacitor_SMD:C_0805_2012Metric" (at 65.21 84.67 0) (effects (font (size 1.27 1.27)) (hide yes)))
  (property "Datasheet" "" (at 65.21 84.67 0) (effects (font (size 1.27 1.27)) (hide yes)))
  (property "Description" "" (at 65.21 84.67 0) (effects (font (size 1.27 1.27))))
  (pin "1")
  (pin "2"))
 (symbol
  (lib_id "Custom:R_H")
  (at 165.21 112.67 0)
  (unit 1)
  (exclude_from_sim no)
  (in_bom yes)
  (on_board yes)
  (dnp no)
  (property "Reference" "RBOT1" (at 165.21 110.13 0) (effects (font (size 1.27 1.27))))
  (property "Value" "665R" (at 165.21 115.21 0) (effects (font (size 1.27 1.27))))
  (property "Footprint" "Resistor_SMD:R_0603_1608Metric" (at 165.21 112.67 0) (effects (font (size 1.27 1.27)) (hide yes)))
  (property "Datasheet" "" (at 165.21 112.67 0) (effects (font (size 1.27 1.27)) (hide yes)))
  (property "Description" "" (at 165.21 112.67 0) (effects (font (size 1.27 1.27))))
  (pin "1")
  (pin "2"))
 (symbol
  (lib_id "Custom:R_H")
  (at 57.21 122.67 0)
  (unit 1)
  (exclude_from_sim no)
  (in_bom yes)
  (on_board yes)
  (dnp no)
  (property "Reference" "R1" (at 57.21 120.13 0) (effects (font (size 1.27 1.27))))
  (property "Value" "100k" (at 57.21 125.21 0) (effects (font (size 1.27 1.27))))
  (property "Footprint" "Resistor_SMD:R_0603_1608Metric" (at 57.21 122.67 0) (effects (font (size 1.27 1.27)) (hide yes)))
  (property "Datasheet" "" (at 57.21 122.67 0) (effects (font (size 1.27 1.27)) (hide yes)))
  (property "Description" "" (at 57.21 122.67 0) (effects (font (size 1.27 1.27))))
  (pin "1")
  (pin "2"))
 (symbol
  (lib_id "Custom:C_H")
  (at 65.21 108.67 0)
  (unit 1)
  (exclude_from_sim no)
  (in_bom yes)
  (on_board yes)
  (dnp no)
  (property "Reference" "C2" (at 65.21 106.13 0) (effects (font (size 1.27 1.27))))
  (property "Value" "2.2uF / >=10V" (at 65.21 111.21 0) (effects (font (size 1.27 1.27))))
  (property "Footprint" "Capacitor_SMD:C_0603_1608Metric" (at 65.21 108.67 0) (effects (font (size 1.27 1.27)) (hide yes)))
  (property "Datasheet" "" (at 65.21 108.67 0) (effects (font (size 1.27 1.27)) (hide yes)))
  (property "Description" "" (at 65.21 108.67 0) (effects (font (size 1.27 1.27))))
  (pin "1")
  (pin "2"))
 (symbol
  (lib_id "Custom:R_H")
  (at 85.21 20.67 0)
  (unit 1)
  (exclude_from_sim no)
  (in_bom yes)
  (on_board yes)
  (dnp no)
  (property "Reference" "REN1" (at 85.21 18.13 0) (effects (font (size 1.27 1.27))))
  (property "Value" "100k" (at 85.21 23.21 0) (effects (font (size 1.27 1.27))))
  (property "Footprint" "Resistor_SMD:R_0603_1608Metric" (at 85.21 20.67 0) (effects (font (size 1.27 1.27)) (hide yes)))
  (property "Datasheet" "" (at 85.21 20.67 0) (effects (font (size 1.27 1.27)) (hide yes)))
  (property "Description" "" (at 85.21 20.67 0) (effects (font (size 1.27 1.27))))
  (pin "1")
  (pin "2"))
 (symbol
  (lib_id "Custom:C_H")
  (at 65.21 100.67 0)
  (unit 1)
  (exclude_from_sim no)
  (in_bom yes)
  (on_board yes)
  (dnp no)
  (property "Reference" "C1" (at 65.21 98.13 0) (effects (font (size 1.27 1.27))))
  (property "Value" "4.7uF / >=10V" (at 65.21 103.21 0) (effects (font (size 1.27 1.27))))
  (property "Footprint" "Capacitor_SMD:C_0805_2012Metric" (at 65.21 100.67 0) (effects (font (size 1.27 1.27)) (hide yes)))
  (property "Datasheet" "" (at 65.21 100.67 0) (effects (font (size 1.27 1.27)) (hide yes)))
  (property "Description" "" (at 65.21 100.67 0) (effects (font (size 1.27 1.27))))
  (pin "1")
  (pin "2"))
 (symbol
  (lib_id "Custom:R_H")
  (at 85.21 28.67 0)
  (unit 1)
  (exclude_from_sim no)
  (in_bom yes)
  (on_board yes)
  (dnp no)
  (property "Reference" "RPG1" (at 85.21 26.13 0) (effects (font (size 1.27 1.27))))
  (property "Value" "10k" (at 85.21 31.21 0) (effects (font (size 1.27 1.27))))
  (property "Footprint" "Resistor_SMD:R_0603_1608Metric" (at 85.21 28.67 0) (effects (font (size 1.27 1.27)) (hide yes)))
  (property "Datasheet" "" (at 85.21 28.67 0) (effects (font (size 1.27 1.27)) (hide yes)))
  (property "Description" "" (at 85.21 28.67 0) (effects (font (size 1.27 1.27))))
  (pin "1")
  (pin "2"))
 (symbol
  (lib_id "Custom:CONN_01x02_H")
  (at 37.21 152.67 0)
  (unit 1)
  (exclude_from_sim no)
  (in_bom yes)
  (on_board yes)
  (dnp no)
  (property "Reference" "J3" (at 37.21 150.13 0) (effects (font (size 1.27 1.27))))
  (property "Value" "TP_SW_FB" (at 37.21 155.21 0) (effects (font (size 1.27 1.27))))
  (property "Footprint" "TerminalBlock_Phoenix:TerminalBlock_Phoenix_MKDS-1,5-2_1x02_P5.00mm_Horizontal" (at 37.21 152.67 0) (effects (font (size 1.27 1.27)) (hide yes)))
  (property "Datasheet" "" (at 37.21 152.67 0) (effects (font (size 1.27 1.27)) (hide yes)))
  (property "Description" "" (at 37.21 152.67 0) (effects (font (size 1.27 1.27))))
  (pin "1")
  (pin "2"))
 (symbol
  (lib_id "Custom:NetTie_2")
  (at 115.21 118.67 0)
  (unit 1)
  (exclude_from_sim no)
  (in_bom yes)
  (on_board yes)
  (dnp no)
  (property "Reference" "NT1" (at 115.21 116.13 0) (effects (font (size 1.27 1.27))))
  (property "Value" "AGND_to_PGND_single_point" (at 115.21 121.21 0) (effects (font (size 1.27 1.27))))
  (property "Footprint" "NetTie:NetTie-2_SMD_Pad0.5mm" (at 115.21 118.67 0) (effects (font (size 1.27 1.27)) (hide yes)))
  (property "Datasheet" "" (at 115.21 118.67 0) (effects (font (size 1.27 1.27)) (hide yes)))
  (property "Description" "" (at 115.21 118.67 0) (effects (font (size 1.27 1.27))))
  (pin "1")
  (pin "2"))
 (symbol
  (lib_id "Custom:C_H")
  (at 57.21 138.67 0)
  (unit 1)
  (exclude_from_sim no)
  (in_bom yes)
  (on_board yes)
  (dnp no)
  (property "Reference" "CSS1" (at 57.21 136.13 0) (effects (font (size 1.27 1.27))))
  (property "Value" "12nF" (at 57.21 141.21 0) (effects (font (size 1.27 1.27))))
  (property "Footprint" "Capacitor_SMD:C_0603_1608Metric" (at 57.21 138.67 0) (effects (font (size 1.27 1.27)) (hide yes)))
  (property "Datasheet" "" (at 57.21 138.67 0) (effects (font (size 1.27 1.27)) (hide yes)))
  (property "Description" "" (at 57.21 138.67 0) (effects (font (size 1.27 1.27))))
  (pin "1")
  (pin "2"))
 (symbol
  (lib_id "Custom:C_H")
  (at 185.21 51.67 0)
  (unit 1)
  (exclude_from_sim no)
  (in_bom yes)
  (on_board yes)
  (dnp no)
  (property "Reference" "COUT1" (at 185.21 49.13 0) (effects (font (size 1.27 1.27))))
  (property "Value" "47uF / >=6.3V" (at 185.21 54.21 0) (effects (font (size 1.27 1.27))))
  (property "Footprint" "Capacitor_SMD:C_1210_3225Metric" (at 185.21 51.67 0) (effects (font (size 1.27 1.27)) (hide yes)))
  (property "Datasheet" "" (at 185.21 51.67 0) (effects (font (size 1.27 1.27)) (hide yes)))
  (property "Description" "" (at 185.21 51.67 0) (effects (font (size 1.27 1.27))))
  (pin "1")
  (pin "2"))
 (symbol
  (lib_id "Custom:C_H")
  (at 185.21 59.67 0)
  (unit 1)
  (exclude_from_sim no)
  (in_bom yes)
  (on_board yes)
  (dnp no)
  (property "Reference" "COUT2" (at 185.21 57.13 0) (effects (font (size 1.27 1.27))))
  (property "Value" "100uF / >=6.3V" (at 185.21 62.21 0) (effects (font (size 1.27 1.27))))
  (property "Footprint" "Capacitor_SMD:C_TODO_SELECT_100uF" (at 185.21 59.67 0) (effects (font (size 1.27 1.27)) (hide yes)))
  (property "Datasheet" "" (at 185.21 59.67 0) (effects (font (size 1.27 1.27)) (hide yes)))
  (property "Description" "" (at 185.21 59.67 0) (effects (font (size 1.27 1.27))))
  (pin "1")
  (pin "2"))
 (symbol
  (lib_id "Custom:R_H")
  (at 65.21 76.67 0)
  (unit 1)
  (exclude_from_sim no)
  (in_bom yes)
  (on_board yes)
  (dnp no)
  (property "Reference" "R3" (at 65.21 74.13 0) (effects (font (size 1.27 1.27))))
  (property "Value" "2R" (at 65.21 79.21 0) (effects (font (size 1.27 1.27))))
  (property "Footprint" "Resistor_SMD:R_0603_1608Metric" (at 65.21 76.67 0) (effects (font (size 1.27 1.27)) (hide yes)))
  (property "Datasheet" "" (at 65.21 76.67 0) (effects (font (size 1.27 1.27)) (hide yes)))
  (property "Description" "" (at 65.21 76.67 0) (effects (font (size 1.27 1.27))))
  (pin "1")
  (pin "2")))
